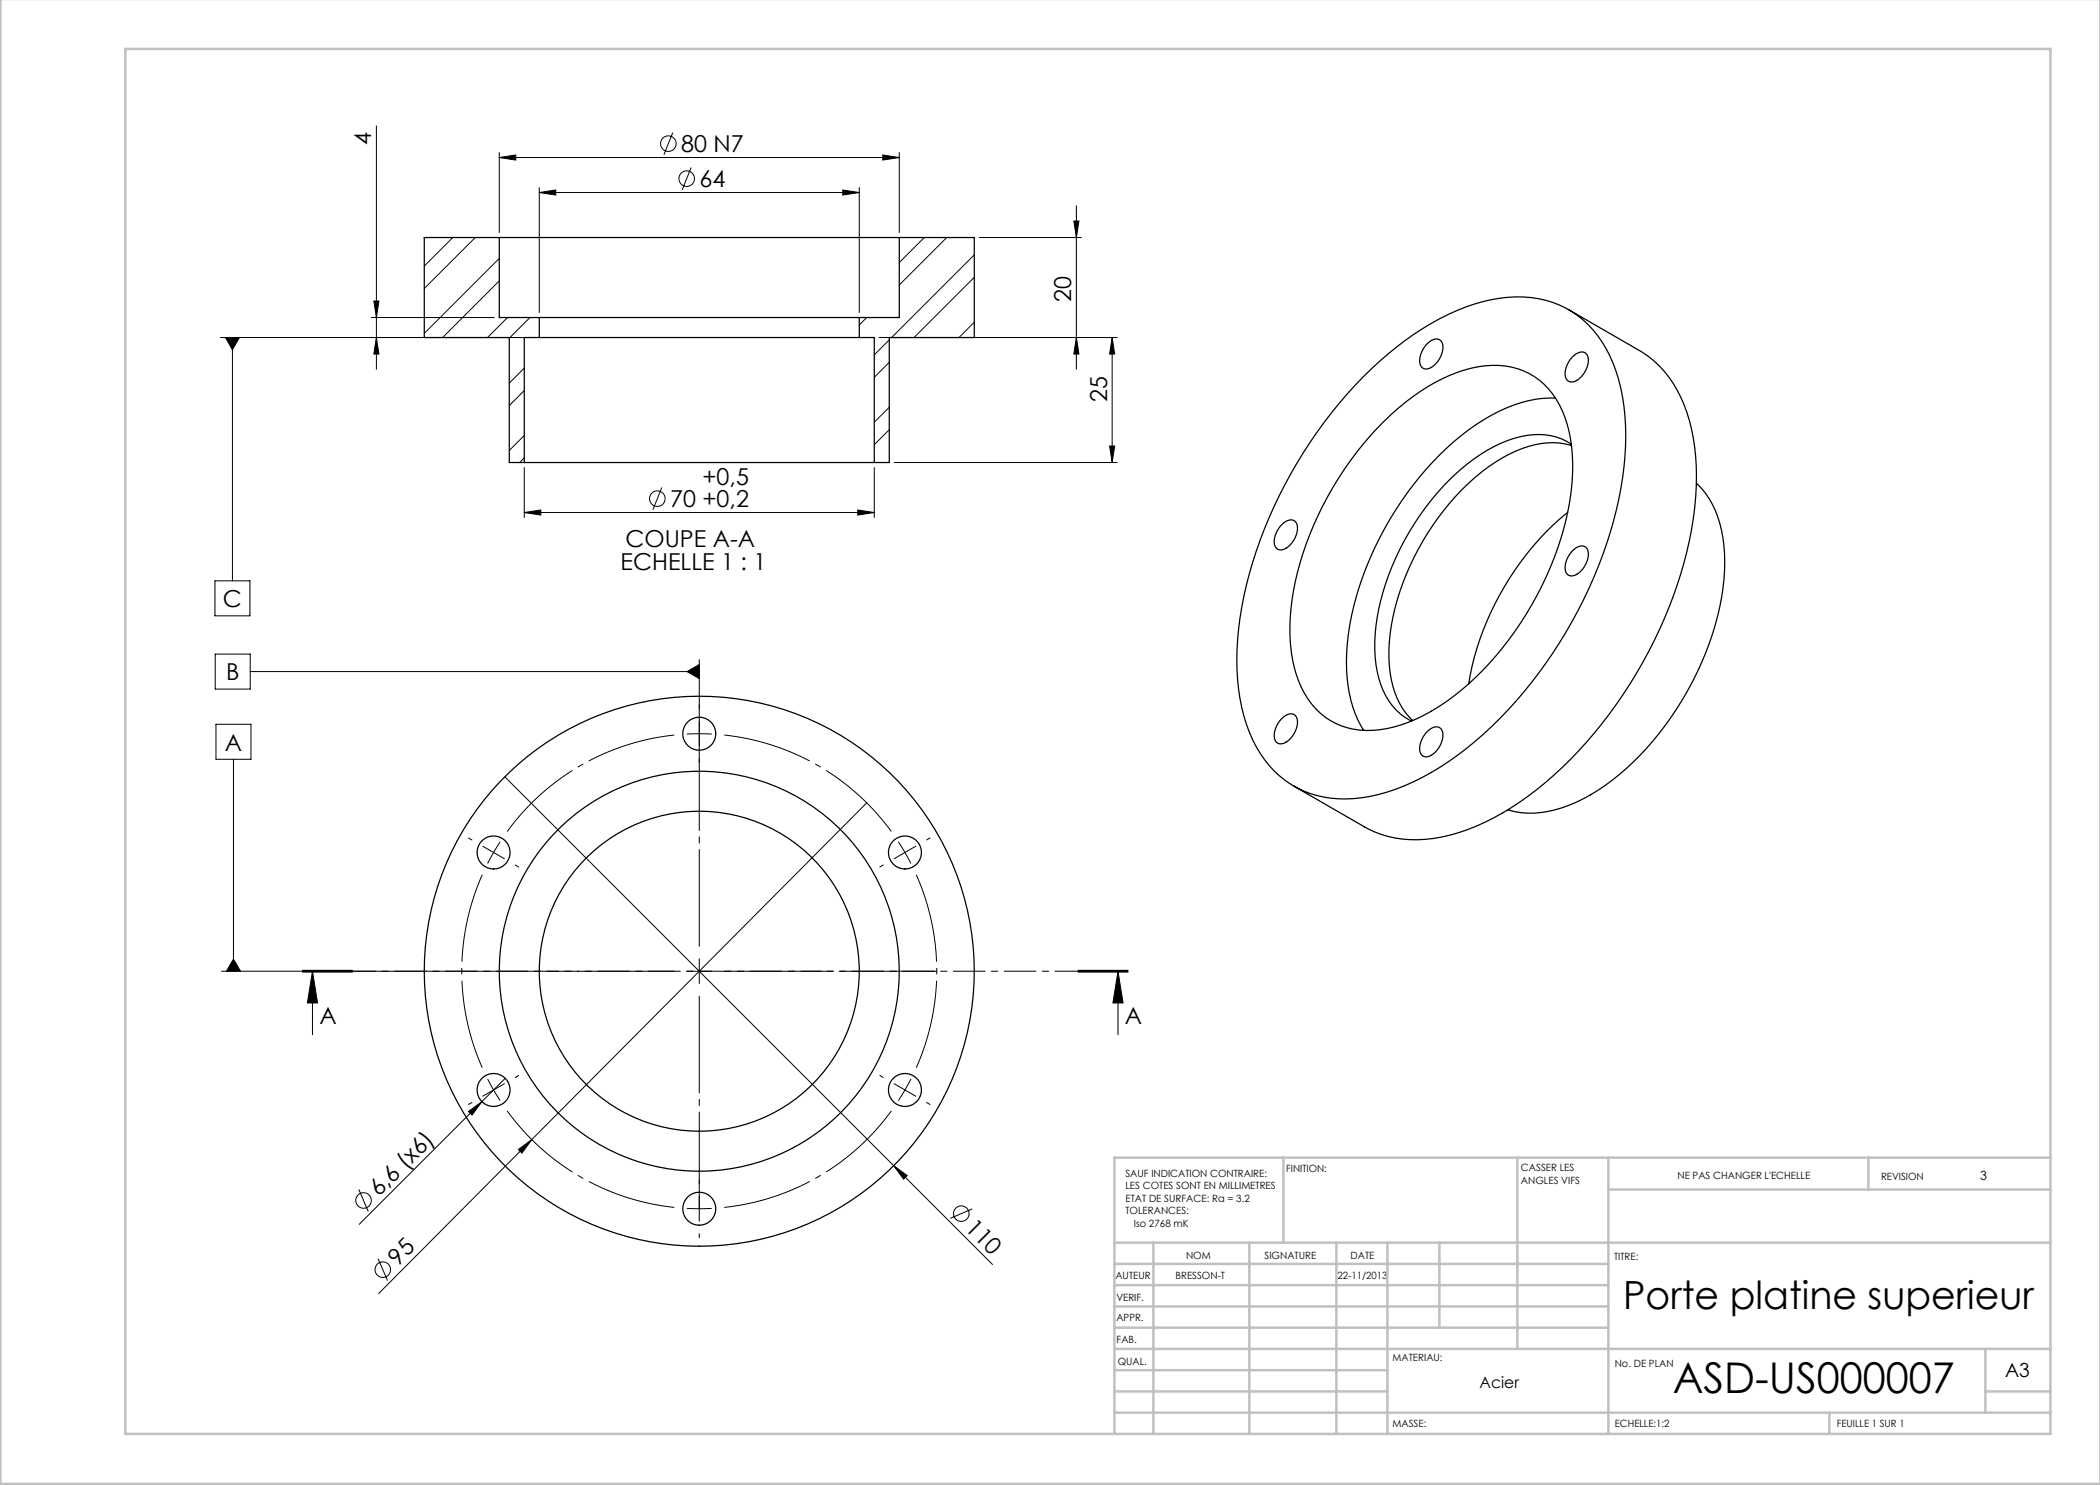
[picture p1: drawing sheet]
<svg xmlns="http://www.w3.org/2000/svg" width="420mm" height="297mm" viewBox="0 0 420 297" stroke-linecap="round" stroke-linejoin="round" font-family="sans-serif">
<g fill="none" stroke="#000" stroke-width=".2">
<path d="M75.3 25.2v48.7M99.9 31.5l3.3-.5v1zM99.9 30.5v16M99.9 31.5h80M107.9 38.5l3.3-.5v1zM107.9 37.5v25M107.9 38.5h64M134.6 26.5l-1.8 4.5M138.2 33.5l-1.8 4.5M168.6 38l3.3 .5-3.3 .5zM171.9 37.5v25M176.6 31l3.3 .5-3.3 .5z"/>
<path d="M179.9 30.5v16M90.6 47.5l-5.7 5.7M95 47.5l-10.1 10.2M99.9 51.7l-15 15M99.9 56.2l-11.4 11.3M184.9 47.5l-5 5M189.3 47.5l-9.4 9.5M194.9 51l-16.6 16.5M194.9 55.5l-12.1 12M195.9 47.5h20.4M214.8 44.2h1l-.5 3.3zM215.3 41.2v32.7"/>
<path d="M44.1 67.5h63.8M45.1 67.5h2.8l-1.4 2.5zM46.5 67.5v48.7M74.3 63.5h24.6M74.8 60.2h1l-.5 3.3zM75.3 67.5l.5 3.3h-1zM101.5 63.5l-4 4M104.9 73.6l-3 3M104.9 78.1l-3 3M106 63.5l-4.1 4.1M173.3 63.5l-1.4 1.5M175.9 67.5h47.5"/>
<path d="M177.9 68l-3 3M177.9 72.5l-3 3M194.9 64.4l-3.1 3.1M215.3 67.5l.5 3.3h-1zM222.4 67.5l.5 3.3h-1zM222.4 67.5v25M104.9 93.5v10M104.9 87.1l-3 3M104.9 91.6l-1 .9M132.4 97.5l-1.8 4.5M174.9 93.5v10M177.9 81.4l-3 3"/>
<path d="M177.9 85.9l-3 3M178.9 92.5h44.5M221.9 89.2h1l-.5 3.3zM43 116.2h7v7h-7zM104.9 102.5l3.3-.5v1zM104.9 102.5h70M171.6 102l3.3 .5-3.3 .5zM43 130.8h7v7h-7zM50 134.3h89.9M137.4 134.3l2.5-1.4v2.8zM139.9 131.9v14.8M43.2 144.9h7v7h-7z"/>
<path d="M46.7 151.9v42.3M101 155.4l77.7 77.7M173.4 160.6l-67 67.3M44.3 194.2h48.1M46.7 191.8l1.4 2.4h-2.8zM60.5 194.4h10M60.5 194.1h10M62.5 194.2l1 6.4h-2zM62.5 194.2v12.7M215.6 194.1h10zM215.6 194.2h10M215.6 194.4h10"/>
<path d="M223.6 194.2l1 6.4h-2zM223.6 194.2v12.7M101 215.7l-29.2 29.2M178.8 216.7l4.4 2.5M182.2 215.8l-2.5 4.3M71.8 237.9l1.9 4.4M93.7 222.3l2.7-2-2 2.7zM103.7 229.9l2.7-2-2 2.7zM106.4 227.9l-30.7 30.8M178.7 233.1l2.7 2-.7 .7zM178.7 233.1l19.8 19.8M75.6 251.7l1.9 4.4"/>
<path d="M194.5 241.8l-4.4 1.9"/>
<circle cx="133.7" cy="28.7" r="1.56"/>
<circle cx="137.3" cy="35.7" r="1.56"/>
<circle cx="131.5" cy="99.7" r="1.56"/>
<circle cx="72.7" cy="240.1" r="1.56"/>
<circle cx="76.6" cy="253.9" r="1.56"/>
<circle cx="192.3" cy="242.7" r="1.56"/>
</g>
<path d="M139.9 146.7l-2.5 .1M139.9 146.7l2.5 .1M98.7 170.5l-1.2 2.2M98.7 170.5l1.3-2.1M181 170.5l-1.3-2.1M181 170.5l1.2 2.2M98.7 218l1.3 2.1M98.7 218l-1.2-2.2M139.9 241.7h2.5M139.9 241.7h-2.5" fill="none" stroke="#000" stroke-width=".2" stroke-dasharray="30.5 1.3 1.3 1.3" stroke-linecap="butt"/>
<path d="M134.9 147a47.5 47.5 0 0 0-33.5 19.3M96.4 174.9a47.5 47.5 0 0 0 0 38.6M178.3 166.3a47.5 47.5 0 0 0-33.5-19.3M183.3 213.5a47.5 47.5 0 0 0 0-38.6M101.4 222.2a47.5 47.5 0 0 0 33.5 19.3M144.8 241.5a47.5 47.5 0 0 0 33.5-19.3" fill="none" stroke="#000" stroke-width=".2" stroke-dasharray="30.5 1.3 1.3 1.3" stroke-dashoffset="12.5" stroke-linecap="butt"/>
<g fill="none" stroke="#000" stroke-width=".2" stroke-dasharray="30.5 1.3 1.3 1.3">
<path d="M139.9 146.7v-2.5M139.9 146.7v2.5M139.9 141.7v-.8M139.9 151.7v.8M94.4 168l-.7-.4M98.7 170.5l-2.1-1.3M98.7 170.5l2.2 1.2M103 173l.7 .4M176.7 173l-.7 .4M181 170.5l2.2-1.3M181 170.5l-2.2 1.2M185.3 168l.7-.4"/>
<path d="M139.9 194.2v-2.5M139.9 194.2h-2.5M139.9 194.2v2.5M139.9 194.2h2.5M98.7 218l-2.1 1.2M98.7 218l2.2-1.3M103 215.5l.7-.4M176.7 215.5l-.7-.4M94.4 220.5l-.7 .4M139.9 236.7v-.8M185.3 220.5l.7 .4M139.9 241.7v2.5"/>
<path d="M139.9 241.7v-2.5M139.9 246.7v.8"/>
</g>
<path d="M134.9 194.2h-42.5M139.9 189.2v-42.5M139.9 199.2v42.5M144.9 194.2h42.5" fill="none" stroke="#000" stroke-width=".2" stroke-dasharray="30.5 1.3 1.3 1.3" stroke-dashoffset="11.1"/>
<path d="M60.5 194.2h165.1" fill="none" stroke="#000" stroke-width=".2" stroke-dasharray="6.3 1.3 1.3 1.3" stroke-dashoffset="1.9"/>
<g fill="none" stroke="#c0c0c0" stroke-width=".5">
<path d="M.1 -.1v296.9h419.9M25.1 9.8h385v277h-385zM256.7 231.5v17M303.5 231.5v38.3M321.7 231.5v55.3M321.7 237.9h88.4M373.7 231.5v6.4M410.1 231.5h-187.2v55.3M222.9 248.5h187.2M222.9 257h98.8M222.9 252.8h98.8M230.7 248.5v38.3"/>
<path d="M249.9 248.5v38.3M267.3 248.5v38.3M277.5 248.5v38.3M287.9 248.5v17M222.9 265.5h98.8M222.9 261.3h98.8M222.9 278.3h54.6M222.9 274h54.6M222.9 269.8h187.2M397.1 278.3h13M397.1 269.8v12.7M222.9 282.5h187.2"/>
<path d="M365.9 282.5v4.3"/>
</g>
<g fill="#000">
<path d="M93.7 222.3l2.7-2-2 2.7zM103.7 229.9l2.7-2-2 2.7zM178.7 233.1l2.7 2-.7 .7z"/>
<path d="M99.9 31.5l3.3-.5v1zM176.6 31l3.3 .5-3.3 .5zM107.9 38.5l3.3-.5v1zM168.6 38l3.3 .5-3.3 .5z"/>
<path d="M75.3 67.5l.5 3.3h-1zM74.8 60.2h1l-.5 3.3zM215.3 67.5l.5 3.3h-1zM214.8 44.2h1l-.5 3.3z"/>
<path d="M222.4 67.5l.5 3.3h-1zM221.9 89.2h1l-.5 3.3z"/>
<path d="M104.9 102.5l3.3-.5v1zM171.6 102l3.3 .5-3.3 .5z"/>
<path d="M46.7 191.8l1.4 2.4h-2.8zM137.4 134.3l2.5 1.4v-2.8zM45.1 67.5l1.4 2.5 1.4-2.5z"/>
<path d="M62.5 194.2l1 6.4h-2zM223.6 194.2l1 6.4h-2z"/>
</g>
<g fill="none" stroke="#000" stroke-width=".25">
<path d="M99.9 47.5h80M99.9 47.5h-15v20h17v25h3M99.9 47.5v16h8M179.9 47.5h15v20h-17v25h-3M179.9 47.5v16h-8M107.9 67.5h64M107.9 63.5h64M107.9 67.5h-3v25M107.9 63.5v4M171.9 67.5h3v25M171.9 63.5v4M272.6 75.4a57.1 57.1 0 0 1 22.3-14.6 23.5 23.5 0 0 1 18.2 .8 22.2 22.2 0 0 1 10.6 14.4 51.4 51.4 0 0 1 0 23.9 90.3 90.3 0 0 1-30.5 49.9 44.8 44.8 0 0 1-20.6 9.7 19.8 19.8 0 0 1-19.7-7.6 33.3 33.3 0 0 1-5.5-19.9 78.5 78.5 0 0 1 10.7-37.2 90.7 90.7 0 0 1 14.5-19.4z"/>
<path d="M285.4 68.8a2.07 2.07 0 0 1 2.7-.7 3.3 3.3 0 0 1-.3 3.8 2.93 2.93 0 0 1-3.1 1.8 2.19 2.19 0 0 1-.5-2.9l.5-1.1zM311.1 79.6a26.3 26.3 0 0 0-15.8 5.2 63.5 63.5 0 0 0-22.7 30.4 45.8 45.8 0 0 0-2.8 23.3 21.1 21.1 0 0 0 2.9 7.6M313.8 61.9l14.1 8.2a22.4 22.4 0 0 1 10 14.1 51.4 51.4 0 0 1 0 23.9 90.3 90.3 0 0 1-30.6 49.8 44.8 44.8 0 0 1-20.6 9.8 21.1 21.1 0 0 1-13.8-2.3l-14.1-8.2M314.5 71.4a2.07 2.07 0 0 1 2.7-.7 3.3 3.3 0 0 1-.3 3.8 2.93 2.93 0 0 1-3.1 1.8 2.19 2.19 0 0 1-.5-2.9l.5-1.1zM104.9 92.5h70M276.7 84.3a38.7 38.7 0 0 1 17.7-10.7 15 15 0 0 1 15.3 4.2 21.9 21.9 0 0 1 4.8 13.3 54.5 54.5 0 0 1-7.1 28 59 59 0 0 1-21.1 23.1 23.7 23.7 0 0 1-15.6 3.6 14.5 14.5 0 0 1-10.9-9.5 35.1 35.1 0 0 1-.7-20 66.6 66.6 0 0 1 17.6-32zM314.3 88.8a13 13 0 0 0-11.4-1.2 35 35 0 0 0-15.7 11.2 51.4 51.4 0 0 0-12.2 28 21.5 21.5 0 0 0 2.8 13.4 11.2 11.2 0 0 0 4.5 4M314.3 89.1a15.7 15.7 0 0 0-11.2 1.2 42.5 42.5 0 0 0-17.5 16.2 47.1 47.1 0 0 0-7.8 25.1 17.3 17.3 0 0 0 4.7 12.5M339.3 96.6a18 18 0 0 1 5.3 11 44.9 44.9 0 0 1-3.5 23.1 60.9 60.9 0 0 1-20.1 26.4 26.6 26.6 0 0 1-15.5 5.5l-2.5-.3-1.4-.3M256.3 105a2.07 2.07 0 0 1 2.7-.7 3.3 3.3 0 0 1-.3 3.8 2.93 2.93 0 0 1-3.1 1.8 2.19 2.19 0 0 1-.5-2.9l.5-1.1zM313.5 102.5a57.1 57.1 0 0 0-19.8 34.3M314.5 110.2a2.07 2.07 0 0 1 2.7-.7 3.3 3.3 0 0 1-.3 3.8 2.93 2.93 0 0 1-3.1 1.8 2.19 2.19 0 0 1-.5-2.9l.5-1.1z"/>
<path d="M256.3 143.7a2.07 2.07 0 0 1 2.7-.6 3.3 3.3 0 0 1-.3 3.8 2.93 2.93 0 0 1-3.1 1.8 2.19 2.19 0 0 1-.5-2.9l.5-1.1zM285.4 146.3a2.07 2.07 0 0 1 2.7-.6 3.3 3.3 0 0 1-.3 3.8 2.93 2.93 0 0 1-3.1 1.8 2.19 2.19 0 0 1-.5-2.9l.5-1.1z"/>
<circle cx="139.9" cy="146.7" r="3.3"/>
<circle cx="98.7" cy="170.5" r="3.3"/>
<circle cx="181" cy="170.5" r="3.3"/>
<circle cx="139.9" cy="194.2" r="40"/>
<circle cx="139.9" cy="194.2" r="32"/>
<circle cx="139.9" cy="194.2" r="55"/>
<circle cx="98.7" cy="218" r="3.3"/>
<circle cx="181" cy="218" r="3.3"/>
<circle cx="139.9" cy="241.7" r="3.3"/>
</g>
<text font-size="8.5" x="334.5" y="278.5">ASD-US000007</text>
<text font-size="7.8" x="324.6" y="261.9">Porte platine superieur</text>
<g font-size="4.7">
<text x="74.3" y="29.1" transform="rotate(-90 74.3 29.1)">4</text>
<text x="136.2" y="30.4">80 N7</text>
<text x="139.9" y="37.4">64</text>
<text x="214.3" y="60.3" transform="rotate(-90 214.3 60.3)">20</text>
<text x="221.4" y="80.4" transform="rotate(-90 221.4 80.4)">25</text>
<text x="134" y="101.4">70 +0,2</text>
<text x="140.5" y="97">+0,5</text>
<text x="124.1" y="113.9">ECHELLE 1 : 1</text>
<text x="125.1" y="109.4">COUPE A-A</text>
<text x="44.6" y="121.4">C</text>
<text x="45.2" y="136.1">B</text>
<text x="45" y="150.1">A</text>
<text x="63.9" y="204.9">A</text>
<text x="225" y="204.9">A</text>
<text x="75.7" y="239.5" transform="rotate(-45 75.7 239.5)">6,6 (x6)</text>
<text x="192.9" y="245.7" transform="rotate(45 192.9 245.7)">110</text>
<text x="79.6" y="253.3" transform="rotate(-45 79.6 253.3)">95</text>
</g>
<text font-size="3.9" x="401" y="275.4">A3</text>
<text font-size="3.2" x="295.9" y="277.7">Acier</text>
<text font-size="2.5" x="396.1" y="235.9">3</text>
<g font-size="2">
<text x="225.1" y="235.3">SAUF INDICATION CONTRAIRE:</text>
<text x="225.1" y="237.8">LES COTES SONT EN MILLIMETRES</text>
<text x="257.2" y="234.4">FINITION:</text>
<text x="304.2" y="234.3">CASSER LES</text>
<text x="304.2" y="236.8">ANGLES VIFS</text>
<text x="335.5" y="235.8">NE PAS CHANGER L'ECHELLE</text>
<text x="376.2" y="236">REVISION</text>
<text x="225.1" y="240.3">ETAT DE SURFACE: Ra = 3.2</text>
<text x="225.1" y="242.8">TOLERANCES:</text>
<text x="226.8" y="245.3">Iso 2768 mK</text>
<text x="237.2" y="251.8">NOM</text>
<text x="252.9" y="251.7">SIGNATURE</text>
<text x="270.1" y="251.7">DATE</text>
<text x="223.1" y="255.9">AUTEUR</text>
<text x="235.1" y="255.9">BRESSON-T</text>
<text x="267.5" y="255.7">22-11/2013</text>
<text x="322.8" y="252">TITRE:</text>
<text x="223.3" y="260.1">VERIF.</text>
<text x="223.3" y="264.2">APPR.</text>
<text x="223.3" y="268.6">FAB.</text>
<text x="223.5" y="272.9">QUAL.</text>
<text x="278.5" y="272.3">MATERIAU:</text>
<text x="323" y="273.4">No. DE PLAN</text>
<text x="278.5" y="285.3">MASSE:</text>
<text x="323" y="285.4">ECHELLE:1:2</text>
<text x="367.4" y="285.4">FEUILLE 1 SUR 1</text>
</g>
</svg>
